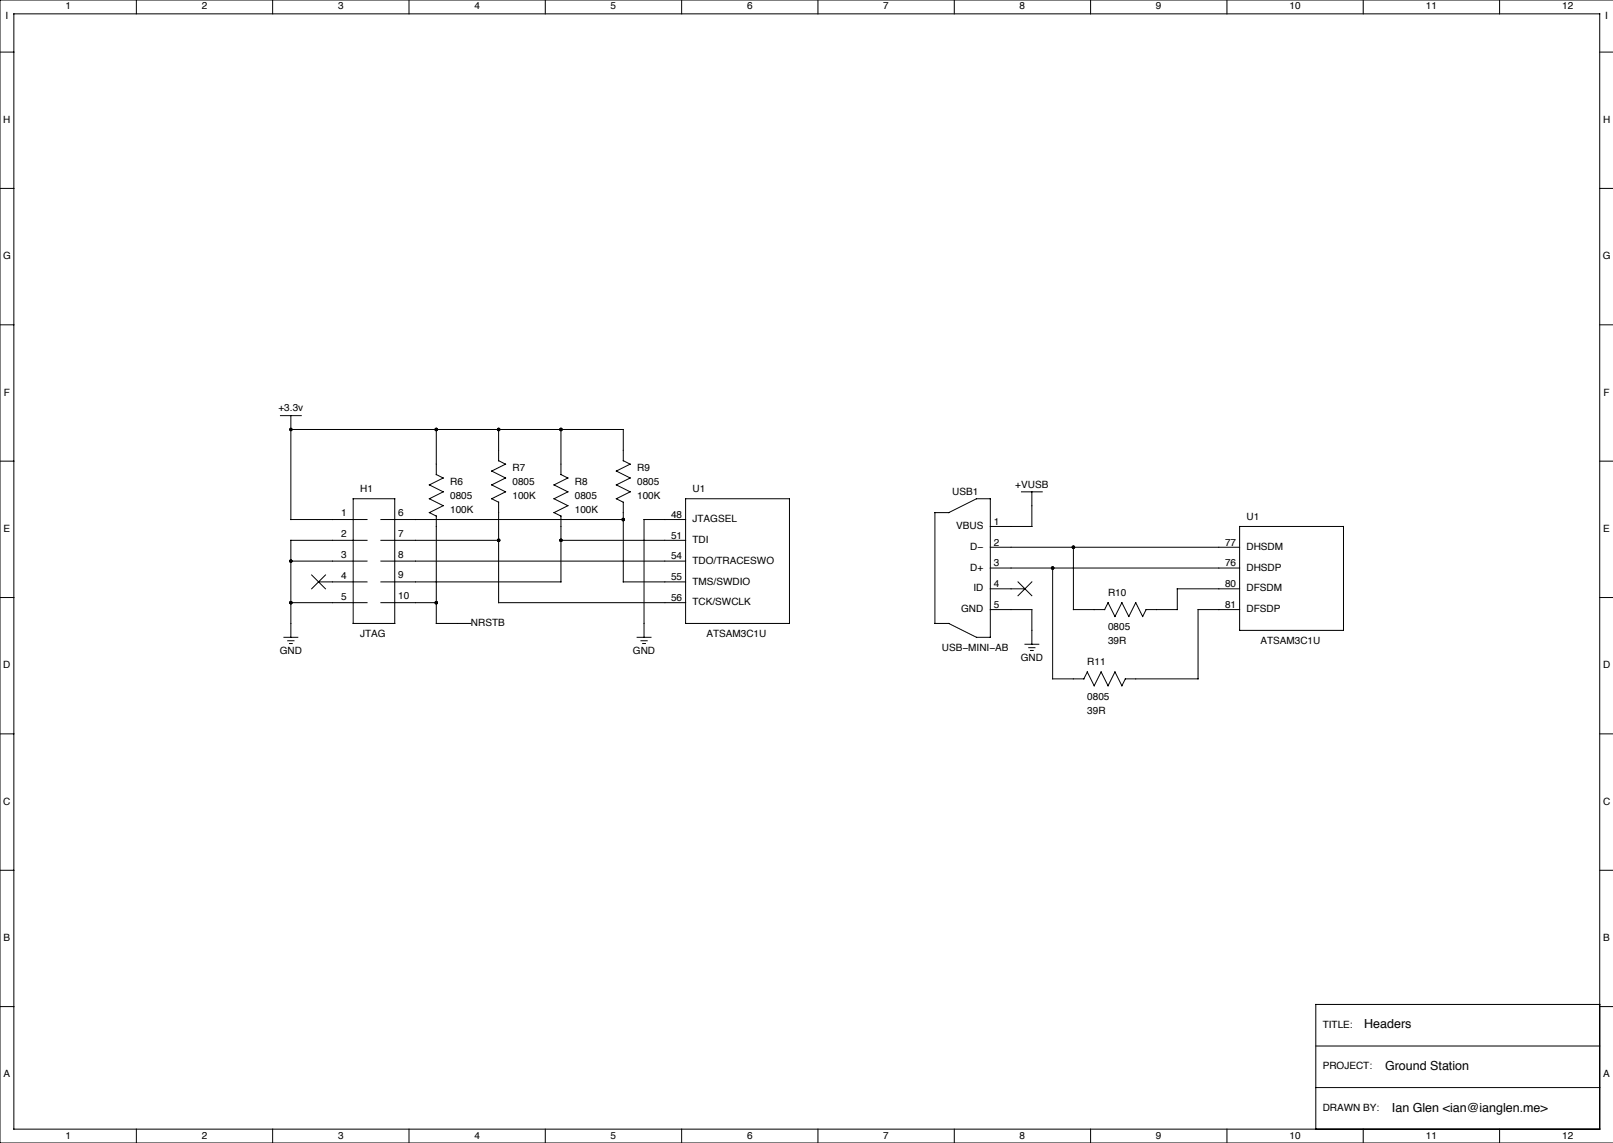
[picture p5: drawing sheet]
<svg xmlns="http://www.w3.org/2000/svg" width="592mm" height="419mm" viewBox="0 0 592 419" stroke-linecap="round" stroke-linejoin="round" font-family="sans-serif">
<g fill="none" stroke="#000" stroke-width=".37">
<path d="M0 19.1h5.1M5.1 5.1h581.6v408.9h-581.6zM50 0v5.1M100 0v5.1M150 0v5.1M200 0v5.1M250 0v5.1M300 0v5.1M350 0v5.1M400 0v5.1M450 0v5.1M500 0v5.1"/>
<path d="M550 0v5.1M586.7 19.1h5M591.7 0h-591.7v419.1h591.7M0 69.1h5.1M586.7 69.1h5M0 119.1h5.1M586.7 119.1h5M102.9 152.4h7.6M106.7 152.4v38.1h27.9M106.7 157.5h121.9v11.5M160 157.5v16.5l2.6 1.3M182.9 157.5v11.5"/>
<path d="M205.7 157.5v16.5l2.6 1.3M0 169.1h5.1M162.6 175.3l-5.1 2.5 5.1 2.5-5.1 2.6 5.1 2.5-5.1 2.6 2.5 1.2v39.4h12.7M182.9 168.9l2.5 1.3-5.1 2.5 5.1 2.6-5.1 2.5 5.1 2.5-5.1 2.6 2.6 1.2v36.9h68.6M208.3 175.3l-5.1 2.5 5.1 2.5-5.1 2.6 5.1 2.5-5.1 2.6 2.5 1.2v24.2h-66M228.6 168.9l2.5 1.3-5 2.5 5 2.6-5 2.5 5 2.5-5 2.6 2.5 1.2v29.3h22.9M586.7 169.1h5M129.5 182.9h15.3v45.7h-15.3zM134.6 198.1h-27.9v35.6M139.7 198.1h43.2M139.7 190.5h88.9M205.7 198.1h45.8"/>
<path d="M251.5 190.5h-15.3v43.2M251.5 182.9h38.1v45.7h-38.1zM342.9 188h5.1l10.1-5.1h5.1v50.8h-5.1l-10.1-5.1h-5.1zM374.6 180.3h7.7M378.5 180.3v12.7h-15.3M454.7 193h38.1v38.1h-38.1zM0 219.1h5.1M106.7 205.7h27.9M114.3 210.8l5.1 5.1M116.8 213.4h17.8M119.4 210.8l-5.1 5.1M139.7 205.7h111.8"/>
<path d="M363.2 215.9h12.7M363.2 208.3h91.5M363.2 200.7h91.5M373.4 213.4l5.1 5M378.5 213.4l-5.1 5M386.1 208.3v40.6h11.5M393.7 200.7v22.8h11.5M454.7 215.9h-22.9v7.6h-11.4l-1.3 2.6-2.5-5.1-2.6 5.1-2.5-5.1-2.6 5.1-2.5-5.1-1.3 2.5M586.7 219.1h5M104.1 233.7h5.1M105.5 234.9h2.3M106.2 236h1"/>
<path d="M106.7 221h27.9M139.7 221h20.3M233.7 233.7h5.1M235.1 234.9h2.3M235.7 236h1M363.2 223.5h15.3v12.7M375.9 236.2h5.1M377.3 237.5h2.3M378 238.5h1M454.7 223.5h-15.3v25.4h-26.7l-1.2 2.6-2.6-5.1-2.5 5.1-2.5-5.1-2.6 5.1-2.5-5.1-1.3 2.5M0 269.1h5.1M586.7 269.1h5"/>
<path d="M0 319.1h5.1M586.7 319.1h5M0 369.1h5.1M586.7 368.3h-104.1v45.7M586.7 369.1h5M482.6 398.8h104.1M482.6 383.5h104.1M50 414v5.1M100 414v5.1M150 414v5.1M200 414v5.1M250 414v5.1"/>
<path d="M300 414v5.1M350 414v5.1M400 414v5.1M450 414v5.1M500 414v5.1M550 414v5.1"/>
</g>
<g fill="#000">
<circle cx="106.7" cy="157.5" r=".64"/>
<circle cx="160" cy="157.5" r=".64"/>
<circle cx="182.9" cy="157.5" r=".64"/>
<circle cx="205.7" cy="157.5" r=".64"/>
<circle cx="182.9" cy="198.1" r=".64"/>
<circle cx="205.7" cy="198.1" r=".64"/>
<circle cx="228.6" cy="190.5" r=".64"/>
<circle cx="106.7" cy="205.7" r=".64"/>
<circle cx="386.1" cy="208.3" r=".64"/>
<circle cx="393.7" cy="200.7" r=".64"/>
<circle cx="106.7" cy="221" r=".64"/>
<circle cx="160" cy="221" r=".64"/>
</g>
<g font-size="4.6">
<text x="500.4" y="377.1">Headers</text>
<text x="508" y="392.4">Ground Station</text>
<text x="510.5" y="407.6">Ian Glen &lt;ian@ianglen.me&gt;</text>
</g>
<g font-size="3.7">
<text x="24" y="3.4">1</text>
<text x="74" y="3.5">2</text>
<text x="124" y="3.5">3</text>
<text x="174" y="3.5">4</text>
<text x="224" y="3.4">5</text>
<text x="274" y="3.5">6</text>
<text x="324" y="3.4">7</text>
<text x="374" y="3.5">8</text>
<text x="424" y="3.5">9</text>
<text x="473" y="3.5">10</text>
<text x="523" y="3.4">11</text>
<text x="573" y="3.5">12</text>
<text x="2" y="6.9">I</text>
<text x="588.8" y="6.9">I</text>
<text x="1.2" y="45">H</text>
<text x="588" y="45">H</text>
<text x="1.1" y="95.1">G</text>
<text x="587.9" y="95.1">G</text>
<text x="1.4" y="145">F</text>
<text x="588.2" y="145">F</text>
<text x="102.1" y="150.8">+3.3v</text>
<text x="188" y="172.7">R7</text>
<text x="233.7" y="172.7">R9</text>
<text x="165.1" y="177.8">R6</text>
<text x="188" y="177.8">0805</text>
<text x="210.8" y="177.8">R8</text>
<text x="233.7" y="177.8">0805</text>
<text x="372.4" y="178.8">+VUSB</text>
<text x="132.1" y="180.3">H1</text>
<text x="165.1" y="182.9">0805</text>
<text x="188" y="182.9">100K</text>
<text x="210.8" y="182.9">0805</text>
<text x="233.7" y="182.9">100K</text>
<text x="254" y="180.3">U1</text>
<text x="349.3" y="181.6">USB1</text>
<text x="125.1" y="189.4">1</text>
<text x="146" y="189.2">6</text>
<text x="165.1" y="188">100K</text>
<text x="210.8" y="188">100K</text>
<text x="246.1" y="189.9">48</text>
<text x="254" y="191.5">JTAGSEL</text>
<text x="457.2" y="190.5">U1</text>
<text x="1.3" y="195">E</text>
<text x="125.1" y="197">2</text>
<text x="146" y="196.8">7</text>
<text x="246.1" y="197.5">51</text>
<text x="350.7" y="194">VBUS</text>
<text x="364.5" y="192.4">1</text>
<text x="588.1" y="195">E</text>
<text x="254" y="199">TDI</text>
<text x="355.9" y="201.6">D−</text>
<text x="364.5" y="200">2</text>
<text x="449.3" y="200">77</text>
<text x="457.2" y="201.6">DHSDM</text>
<text x="125.1" y="204.6">3</text>
<text x="146" y="204.5">8</text>
<text x="246.1" y="205.1">54</text>
<text x="254" y="206.7">TDO/TRACESWO</text>
<text x="355.9" y="209.2">D+</text>
<text x="364.5" y="207.6">3</text>
<text x="449.3" y="207.6">76</text>
<text x="457.2" y="209.2">DHSDP</text>
<text x="125.1" y="212.2">4</text>
<text x="146" y="212.1">9</text>
<text x="246.1" y="212.7">55</text>
<text x="254" y="214.3">TMS/SWDIO</text>
<text x="364.5" y="215.3">4</text>
<text x="449.3" y="215.3">80</text>
<text x="125.1" y="219.8">5</text>
<text x="146" y="219.7">10</text>
<text x="246.1" y="220.3">56</text>
<text x="254" y="221.9">TCK/SWCLK</text>
<text x="357" y="216.8">ID</text>
<text x="406.4" y="218.4">R10</text>
<text x="457.2" y="216.9">DFSDM</text>
<text x="352.5" y="224.5">GND</text>
<text x="364.5" y="222.9">5</text>
<text x="449.3" y="222.9">81</text>
<text x="457.2" y="224.5">DFSDP</text>
<text x="132.1" y="233.7">JTAG</text>
<text x="172.7" y="229.6">NRSTB</text>
<text x="259.1" y="233.7">ATSAM3C1U</text>
<text x="406.4" y="231.1">0805</text>
<text x="102.6" y="239.7">GND</text>
<text x="232.1" y="239.7">GND</text>
<text x="345.4" y="238.8">USB−MINI−AB</text>
<text x="406.4" y="236.2">39R</text>
<text x="462.3" y="236.2">ATSAM3C1U</text>
<text x="1.2" y="245">D</text>
<text x="374.4" y="242.3">GND</text>
<text x="398.8" y="243.8">R11</text>
<text x="588" y="245">D</text>
<text x="398.8" y="256.5">0805</text>
<text x="398.8" y="261.6">39R</text>
<text x="1.2" y="295.1">C</text>
<text x="588" y="295.1">C</text>
<text x="1.3" y="345">B</text>
<text x="588.1" y="345">B</text>
<text x="485.1" y="376.8">TITLE:</text>
<text x="1.3" y="395">A</text>
<text x="485.1" y="392.1">PROJECT:</text>
<text x="588.1" y="395">A</text>
<text x="485.1" y="407.3">DRAWN BY:</text>
<text x="24" y="417.5">1</text>
<text x="74" y="417.5">2</text>
<text x="124" y="417.5">3</text>
<text x="174" y="417.5">4</text>
<text x="224" y="417.5">5</text>
<text x="274" y="417.5">6</text>
<text x="324" y="417.5">7</text>
<text x="374" y="417.5">8</text>
<text x="424" y="417.5">9</text>
<text x="473" y="417.5">10</text>
<text x="523" y="417.5">11</text>
<text x="573" y="417.5">12</text>
</g>
</svg>
